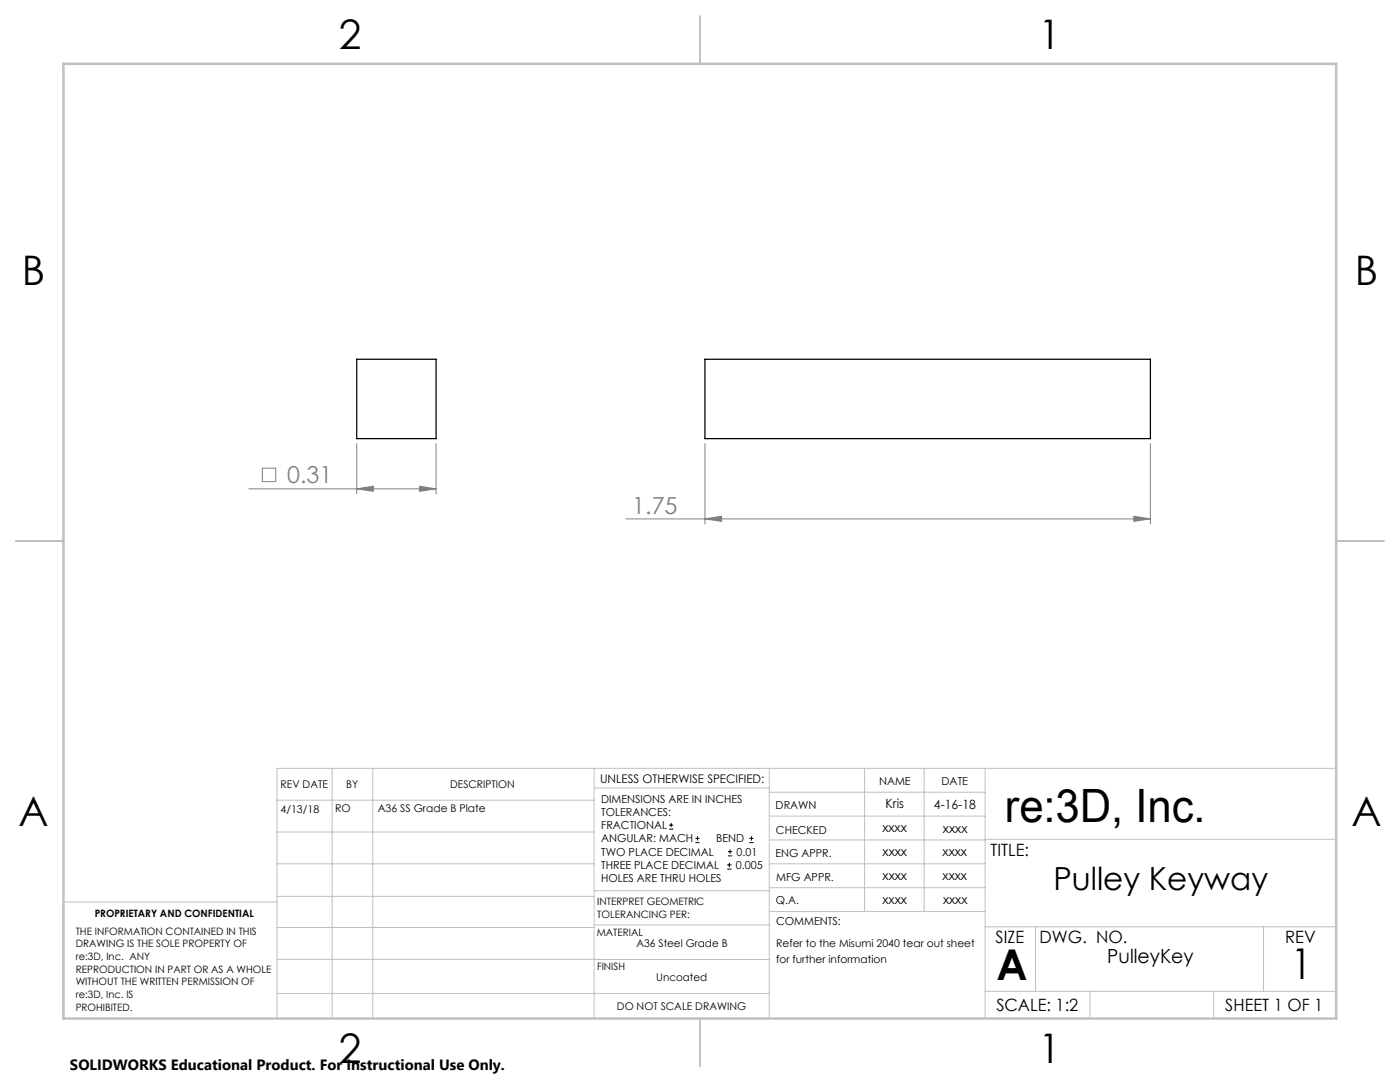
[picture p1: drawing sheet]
<svg xmlns="http://www.w3.org/2000/svg" width="279mm" height="216mm" viewBox="0 0 279 216" stroke-linecap="round" stroke-linejoin="round" font-family="sans-serif">
<path d="M49.7 97.5h37.3M52.4 93.4h2.6v2.7h-2.6zM71.2 97.5l3.3-.5v1zM71.2 88.5v10M83.7 97l3.3 .5-3.3 .5zM87 88.5v10M140.7 88.5v16M229.6 88.5v16M124.9 103.5h104.7M140.7 103.5l3.3-.5v1zM226.3 103l3.3 .5-3.3 .5z" fill="none" stroke="#808080" stroke-width=".2"/>
<g fill="none" stroke="#000" stroke-width=".2">
<path d="M133.5 165.5h.9M133.5 164.6h.9M133.9 164.2v.8M138.8 168.1h.8M138.8 167.3h.8M139.2 166.9v.8M145.1 173.4h.9M145.1 172.6h.9M145.3 170.8h.8M145.3 169.9h.8M145.6 172.2v.8M145.7 169.5v.9"/>
<path d="M149.5 168.1h.9M149.5 167.3h.9M150 166.9v.8"/>
</g>
<g fill="none" stroke="#c0c0c0" stroke-width=".2">
<path d="M55.3 159.7h63.3M66.3 153.3v49.9M74.4 153.3v49.9M118.6 153.3v49.9M118.6 157.2h34.9M153.5 153.3v49.9M153.5 158.1h43.1M172.5 153.3v28.6M184.4 153.3v28.6M196.6 153.3v49.9M266.7 153.3h-211.4v49.9M55.3 178.9h63.3"/>
<path d="M55.3 172.4h63.3M55.3 166h63.3M55.3 180h-42.7v23.2M118.6 177.7h35M153.5 167.6h43.1M153.5 162.8h43.1M153.5 172.4h43.1M153.5 177.1h43.1M196.6 167.5h70.1M55.3 198.2h98.2M55.3 191.4l98.2 .1M55.3 185.1h63.3"/>
<path d="M118.6 184.6h35M153.6 181.9h43M196.6 197.8h70.1M196.6 184.9h70.1M206.7 184.9v12.9M217.5 197.8v5.4M242.2 197.8v5.4M252.2 184.9v12.9"/>
</g>
<path d="M139.7 3.2v9.5M3.1 107.9h9.6M266.7 107.9h9.5M139.7 203.2v9.6" fill="none" stroke="#c0c0c0" stroke-width=".25"/>
<path d="M12.7 12.7h254v190.5h-254z" fill="none" stroke="#c0c0c0" stroke-width=".5"/>
<path d="M71.2 97.5l3.3-.5v1zM83.7 97l3.3 .5-3.3 .5zM140.7 103.5l3.3-.5v1zM226.3 103l3.3 .5-3.3 .5z" fill="#808080"/>
<path d="M71.2 71.7h15.8v15.8h-15.8zM140.7 71.7h88.9v15.8h-88.9z" fill="none" stroke="#000" stroke-width=".25"/>
<text font-size="9.2" x="200.5" y="164.1">re:3D, Inc.</text>
<g font-size="8.5">
<text x="198.9" y="195.5">A</text>
<text x="257.6" y="195.4">1</text>
</g>
<g font-size="8.1">
<text x="67.6" y="9.7">2</text>
<text x="207.3" y="9.7">1</text>
<text x="4.4" y="57">B</text>
<text x="270.4" y="57">B</text>
<text x="3.7" y="164.9">A</text>
<text x="269.7" y="164.9">A</text>
<text x="67.6" y="212.2">2</text>
<text x="207.3" y="212.2">1</text>
</g>
<text font-size="6.3" x="210.2" y="177.5">Pulley Keyway</text>
<g font-size="4.7" fill="#808080">
<text x="57.3" y="96.4">0.31</text>
<text x="126.2" y="102.5">1.75</text>
</g>
<text font-size="3.9" x="221" y="192.1">PulleyKey</text>
<g font-size="3.4">
<text x="197.7" y="170.8">TITLE:</text>
<text x="198.7" y="188.1">SIZE</text>
<text x="207.5" y="188.1">DWG. NO.</text>
<text x="256.5" y="188.2">REV</text>
<text x="198.8" y="201.7">SCALE: 1:2</text>
<text x="244.5" y="201.7">SHEET 1 OF 1</text>
</g>
<text font-size="3" x="14" y="213.5">SOLIDWORKS Educational Product. For Instructional Use Only.</text>
<g font-size="2.5">
<text x="176.7" y="161.3">Kris</text>
<text x="186.4" y="161.4">4-16-18</text>
<text x="176.1" y="166.1">xxxx</text>
<text x="188.2" y="166.2">xxxx</text>
<text x="176.1" y="170.8">xxxx</text>
<text x="188.1" y="170.8">xxxx</text>
<text x="176.1" y="175.6">xxxx</text>
<text x="188.1" y="175.6">xxxx</text>
<text x="176.1" y="180.4">xxxx</text>
<text x="188.2" y="180.3">xxxx</text>
</g>
<text font-size="2.4" x="119.8" y="156.2">UNLESS OTHERWISE SPECIFIED:</text>
<g font-size="2.2">
<text x="120" y="160.1">DIMENSIONS ARE IN INCHES</text>
<text x="154.8" y="161.4">DRAWN</text>
<text x="175.4" y="156.6">NAME</text>
<text x="187.9" y="156.7">DATE</text>
<text x="120" y="162.8">TOLERANCES:</text>
<text x="120" y="165.4">FRACTIONAL</text>
<text x="154.9" y="166.3">CHECKED</text>
<text x="120" y="173.4">THREE PLACE DECIMAL</text>
<text x="120" y="168.1">ANGULAR: MACH</text>
<text x="120" y="170.7">TWO PLACE DECIMAL</text>
<text x="142.9" y="168.1">BEND</text>
<text x="146.9" y="173.4">0.005</text>
<text x="147" y="170.7">0.01</text>
<text x="154.8" y="171">ENG APPR.</text>
<text x="120" y="176">HOLES ARE THRU HOLES</text>
<text x="154.9" y="175.7">MFG APPR.</text>
<text x="154.9" y="180.4">Q.A.</text>
<text x="154.9" y="184.6">COMMENTS:</text>
</g>
<g font-size="2.1">
<text x="56" y="157.2">REV DATE</text>
<text x="69.1" y="157.2">BY</text>
<text x="89.8" y="157.2">DESCRIPTION</text>
<text x="56" y="162.2">4/13/18</text>
<text x="66.9" y="162.1">RO</text>
<text x="75.4" y="162.1">A36 SS Grade B Plate</text>
<text x="127" y="189">A36 Steel Grade B</text>
<text x="154.9" y="189">Refer to the Misumi 2040 tear out sheet</text>
<text x="131" y="195.8">Uncoated</text>
<text x="154.9" y="192.1">for further information</text>
<text x="123.1" y="201.6">DO NOT SCALE DRAWING</text>
</g>
<g font-size="2">
<text x="18.9" y="182.9">PROPRIETARY AND CONFIDENTIAL</text>
<text x="119.2" y="180.6">INTERPRET GEOMETRIC</text>
<text x="119.2" y="183.1">TOLERANCING PER:</text>
<text x="15.1" y="186.5">THE INFORMATION CONTAINED IN THIS</text>
<text x="15.1" y="189">DRAWING IS THE SOLE PROPERTY OF</text>
<text x="15.1" y="191.6">re:3D, Inc. ANY</text>
<text x="119.1" y="186.7">MATERIAL</text>
<text x="15.1" y="194.1">REPRODUCTION IN PART OR AS A WHOLE</text>
<text x="15.1" y="196.6">WITHOUT THE WRITTEN PERMISSION OF</text>
<text x="119.1" y="193.5">FINISH</text>
<text x="15.1" y="199.1">re:3D, Inc. IS</text>
<text x="15.1" y="201.7">PROHIBITED.</text>
</g>
</svg>
